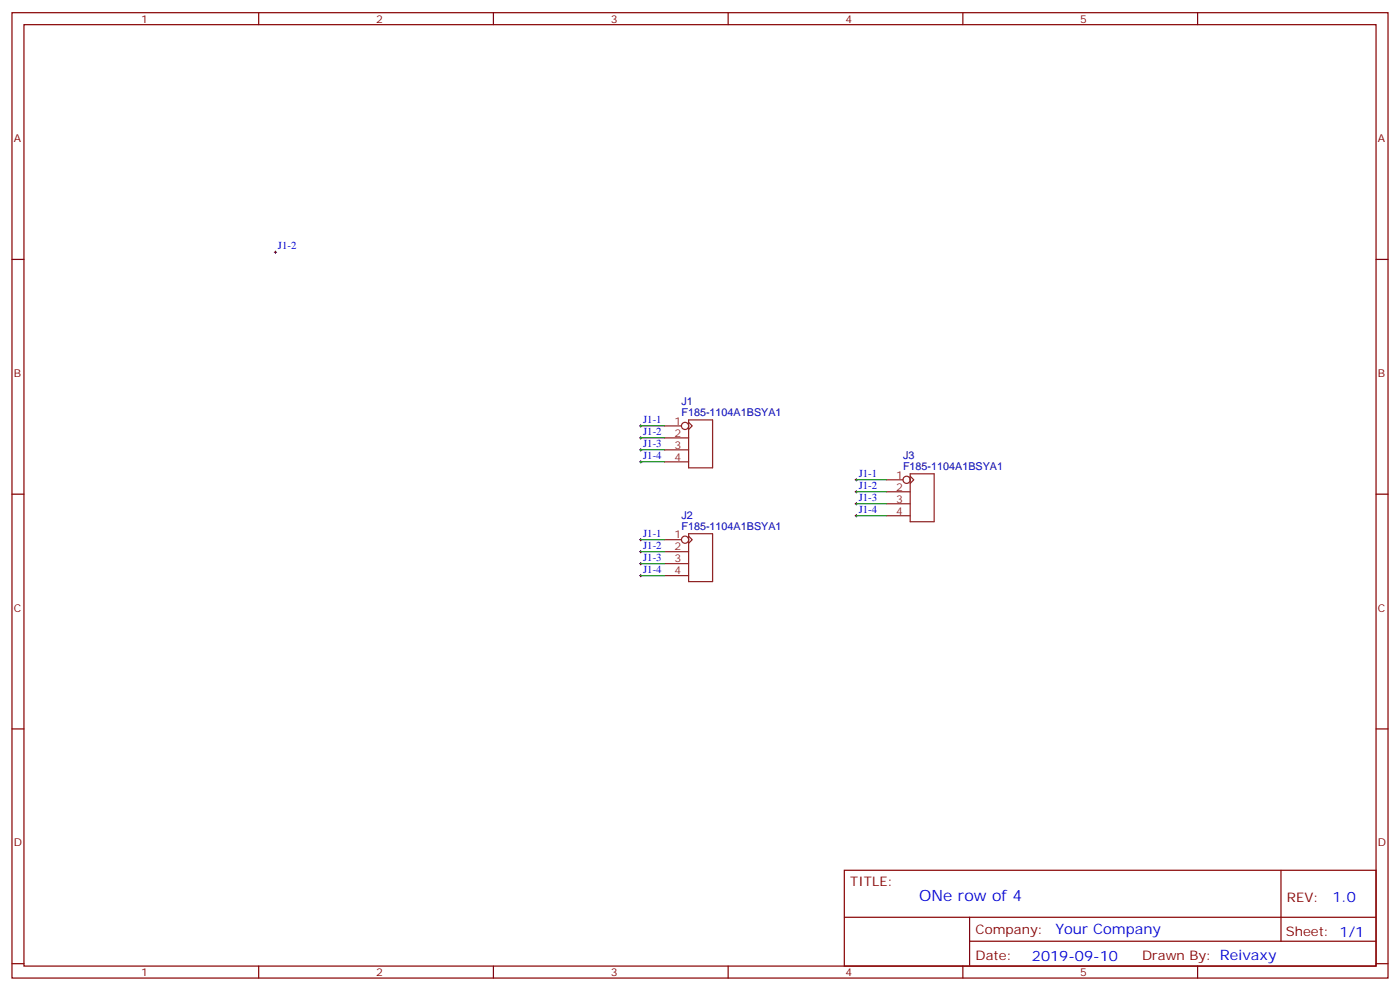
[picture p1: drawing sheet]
<svg xmlns="http://www.w3.org/2000/svg" width="412mm" height="292mm" viewBox="0 0 412 292" stroke-linecap="round" stroke-linejoin="round" font-family="sans-serif">
<g fill="none" stroke="#870000" stroke-width=".35">
<path d="M3.5 3.7h405.4v284.4h-405.4zM7.1 7.3h398.2v277.3h-398.2zM76.2 3.7v3.6M145.3 3.7v3.6M214.5 3.7v3.6M283.6 3.7v3.6M352.8 3.7v3.6M3.5 76.4h3.6M405.3 76.4h3.6M3.5 145.6h3.6M405.3 145.6h3.6M3.5 214.7h3.6"/>
<path d="M405.3 214.7h3.6M248.7 256.3h156.6v28.3h-156.6zM377.3 256.4v20.8M248.7 270.2h156.5M285.6 277.2h119.6M285.6 270.2v14.1M3.5 283.8h3.6M76.2 284.6v3.5M145.3 284.6v3.5M214.5 284.6v3.5M283.6 284.6v3.5M352.8 284.6v3.5"/>
<path d="M405.3 283.8h3.6"/>
</g>
<g fill="none" stroke="#8c2424" stroke-width=".35">
<path d="M195.8 125.4h4.9M195.8 129h7M195.8 132.5h7M195.8 136h7M202.8 124.4l1.1 1-1.1 1.1M202.8 123.7h7.1v14.1h-7.1zM268.1 139.6h7.1v14.1h-7.1zM195.8 159h4.9M202.8 157.9l1.1 1.1-1.1 1M202.8 157.2h7.1v14.1h-7.1zM261.1 141.3h4.9M261.1 144.9h7"/>
<path d="M261.1 148.4h7M261.1 151.9h7M268.1 140.3l1.1 1-1.1 1.1M195.8 162.5h7M195.8 166h7M195.8 169.5h7"/>
<circle cx="201.8" cy="125.4" r="1.06"/>
<circle cx="201.8" cy="159" r="1.06"/>
<circle cx="267.1" cy="141.3" r="1.06"/>
</g>
<g fill="none" stroke="#000" stroke-width=".29">
<path d="M80.8 74.3h.7M81.1 73.9v.7M188.4 125.4h.7M188.4 129h.7M188.4 132.5h.7M188.4 136h.7M188.7 125.1v.7M188.7 128.6v.7M188.7 132.2v.7M188.7 135.7v.7M188.4 159h.7M188.7 158.6v.7"/>
<path d="M251.9 141.3h.7M251.9 144.9h.7M251.9 148.4h.7M251.9 151.9h.7M252.2 141v.7M252.2 144.5v.7M252.2 148v.7M252.2 151.6v.7M188.4 162.5h.7M188.4 166h.7M188.4 169.5h.7M188.7 162.1v.7"/>
<path d="M188.7 165.7v.7M188.7 169.2v.7"/>
</g>
<path d="M188.7 125.4h7.1M188.7 132.5h7.1M188.7 136h7.1M188.7 129h7.1M188.7 159h7.1M252.2 141.3h8.9M252.2 151.9h8.9M252.2 148.4h8.9M252.2 144.9h8.9M188.7 162.5h7.1M188.7 166h7.1M188.7 169.5h7.1" fill="none" stroke="#008700" stroke-width=".35"/>
<text font-size="4.6" fill="#00f" x="270.8" y="265.4">ONe row of 4</text>
<g font-size="4.2" fill="#00f">
<text x="392.5" y="265.6">1.0</text>
<text x="310.9" y="275.2">Your Company</text>
<text x="304" y="283">2019-09-10</text>
</g>
<g font-size="3.9" fill="#800">
<text x="250.5" y="260.9">TITLE:</text>
<text x="379.1" y="265.6">REV:</text>
<text x="287.4" y="275.1">Company:</text>
<text x="378.7" y="275.7">Sheet: 1/1</text>
<text x="287.4" y="282.8">Date:</text>
<text x="336.4" y="282.9">Drawn By: Reivaxy</text>
</g>
<g font-size="3.2" fill="#800">
<text x="41.6" y="6.7">1</text>
<text x="110.8" y="6.7">2</text>
<text x="179.9" y="6.7">3</text>
<text x="249.1" y="6.7">4</text>
<text x="318.2" y="6.7">5</text>
<text x="4.1" y="41.8">A</text>
<text x="405.9" y="41.8">A</text>
<text x="4.1" y="111">B</text>
<text x="405.9" y="111">B</text>
<text x="4.1" y="180.1">C</text>
<text x="405.9" y="180.1">C</text>
<text x="4.1" y="249.3">D</text>
<text x="405.9" y="249.3">D</text>
<text x="41.6" y="287.5">1</text>
<text x="110.8" y="287.5">2</text>
<text x="179.9" y="287.5">3</text>
<text x="249.1" y="287.5">4</text>
<text x="318.2" y="287.5">5</text>
</g>
<g font-size="3.2" fill="#00f">
<text x="81.8" y="73.4">J1-2</text>
<text x="189.4" y="124.6">J1-1</text>
<text x="189.4" y="128.1">J1-2</text>
<text x="189.4" y="131.6">J1-3</text>
<text x="189.4" y="135.1">J1-4</text>
<text x="252.9" y="140.4">J1-1</text>
<text x="252.9" y="144">J1-2</text>
<text x="252.9" y="147.5">J1-3</text>
<text x="252.9" y="151">J1-4</text>
<text x="189.4" y="158.1">J1-1</text>
<text x="189.4" y="161.6">J1-2</text>
<text x="189.4" y="165.1">J1-3</text>
<text x="189.4" y="168.7">J1-4</text>
</g>
<g font-size="3.2" fill="#000080">
<text x="200.8" y="119.4">J1</text>
<text x="200.8" y="122.6">F185-1104A1BSYA1</text>
<text x="266" y="135.3">J3</text>
<text x="266" y="138.5">F185-1104A1BSYA1</text>
<text x="200.8" y="152.9">J2</text>
<text x="200.8" y="156.1">F185-1104A1BSYA1</text>
</g>
<g font-size="3.2" fill="#8d2323">
<text x="198.7" y="125.1">1</text>
<text x="198.7" y="128.6">2</text>
<text x="198.7" y="132.2">3</text>
<text x="198.7" y="135.7">4</text>
<text x="264" y="141">1</text>
<text x="264" y="144.5">2</text>
<text x="264" y="148">3</text>
<text x="264" y="151.6">4</text>
<text x="198.7" y="158.6">1</text>
<text x="198.7" y="162.1">2</text>
<text x="198.7" y="165.7">3</text>
<text x="198.7" y="169.2">4</text>
</g>
</svg>
